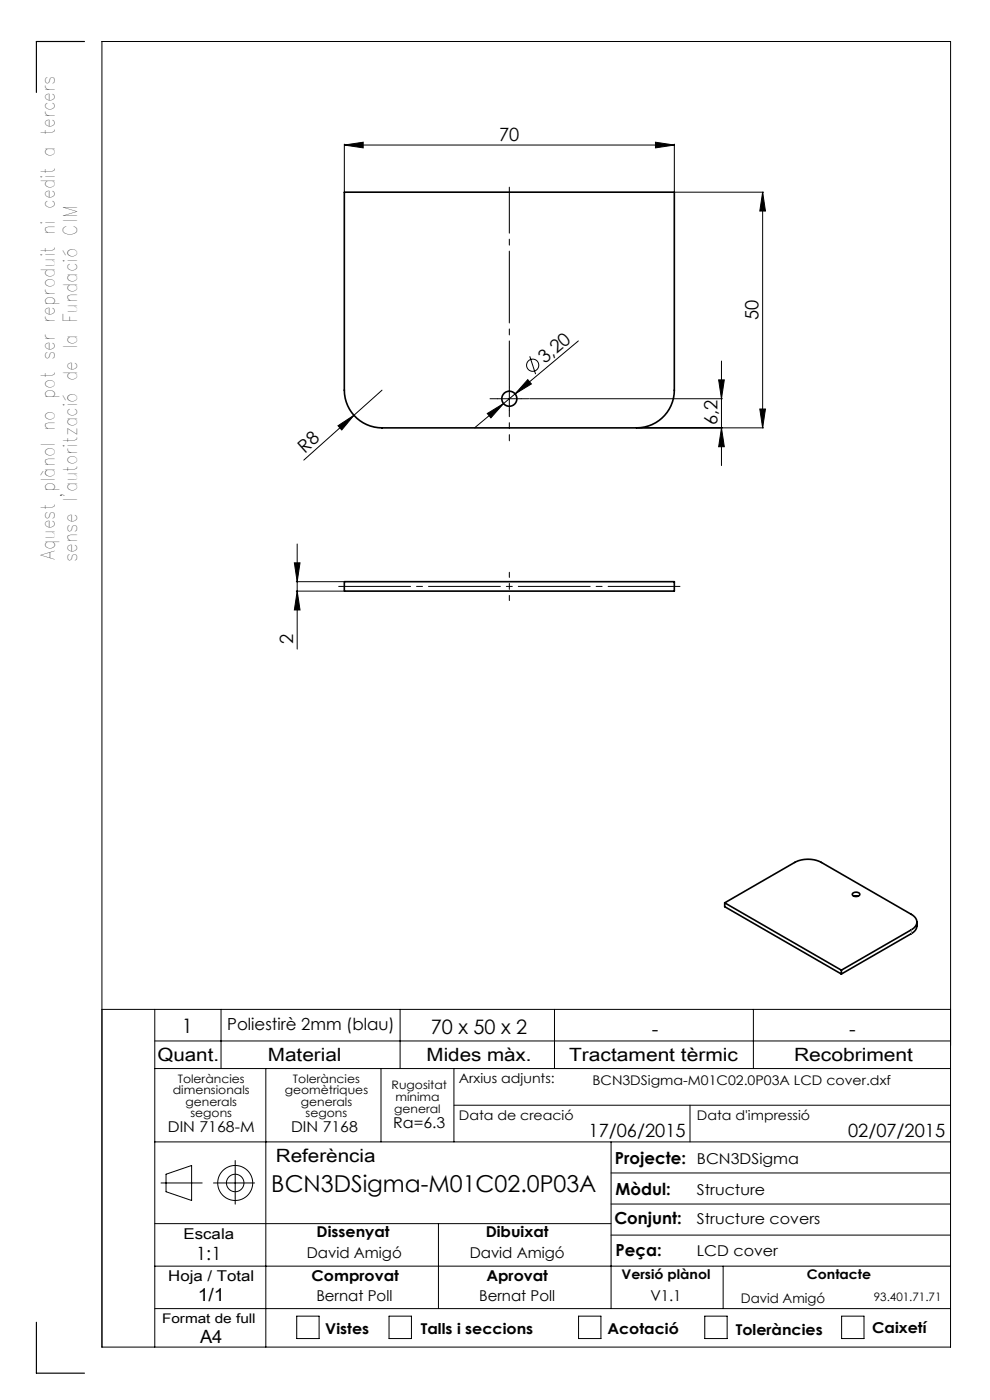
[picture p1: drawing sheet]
<svg xmlns="http://www.w3.org/2000/svg" width="210mm" height="297mm" viewBox="0 0 210 297" stroke-linecap="round" stroke-linejoin="round" font-family="sans-serif">
<g fill="none" stroke="#000" stroke-width=".21">
<path d="M21.6 8.8h180v277h-180zM73 30.8l4-.6v1.2zM73 30.6v10M73 30.8h70M139 30.2l4 .6-4 .6zM143 30.6v10M143.2 40.8h18.8M161.8 40.8v50M161.8 40.8l.6 4h-1.2zM112.4 75.6l1.2 3.8M122.7 72.3l-22 18.5M153 76.6v22.2"/>
<path d="M71.7 90.3l3.4-2.2-2.6 3.1zM81 82.8l-16.6 14.8M103.4 87.7l3.4-2.1-2.7 3zM105.5 84.6h5M108 82.1v5M111.9 80.5l.8 1-3.4 2.1zM112.3 84.6h40.9M135.2 90.8h26.8M152.4 80.6h1.2l-.6 4zM153 90.8l.6 4h-1.2zM161.2 86.8h1.2l-.6 4zM62.4 119.4h1.2l-.6 4z"/>
<path d="M63 115.4v22.3M62.8 123.4h10M62.8 125.4h10M63 125.4l.6 4h-1.2zM21.6 214.1h180M32.8 214.1v71.7M46.9 214.1v12.6M84.9 214.1v12.6M117.6 214.1v12.6M159.8 214.1v12.6M32.8 220.8h168.8M32.8 226.7h168.8"/>
<path d="M56.4 226.7v59.1M80.8 226.7v15.5M96.3 234.5h105.3M96.3 226.7v15.5M146.4 234.5v7.7M32.8 242.2h168.8M32.8 259.6h96.8M34.2 251h8.7M35.2 249.1l5.4-1.9v7.5l-5.4-1.9zM45.3 251h8.7M49.9 246.2v9.3M93 259.6v18"/>
<path d="M129.6 255.4h72M129.6 248.8h72M129.6 242.2v35.4M32.8 268.6h168.8M62.9 279.2h4.8v4.8h-4.8zM82.5 279.2h4.8v4.8h-4.8zM122.7 279.2h4.8v4.8h-4.8zM129.6 262h72M149.5 279.2h4.7v4.8h-4.7zM153.4 268.6v9M178.5 279.2h4.8v4.8h-4.8zM201.6 277.6h-168.8"/>
<circle cx="113" cy="77.5" r="1.29"/>
<circle cx="49.9" cy="251" r="3.7"/>
<circle cx="49.9" cy="251" r="1.86"/>
</g>
<path d="M108 82.1v-42.4" fill="none" stroke="#000" stroke-width=".21" stroke-dasharray="15.2 1.3 1.3 1.3" stroke-dashoffset="5.5"/>
<path d="M105.5 84.6h-1.6M110.5 84.6h1.6" fill="none" stroke="#000" stroke-width=".21" stroke-dasharray="15.2 1.3 1.3 1.3"/>
<path d="M108 87.1v6.4" fill="none" stroke="#000" stroke-width=".21" stroke-dasharray="15.2 1.3 1.3 1.3" stroke-dashoffset="13.9"/>
<path d="M108 121.4v6" fill="none" stroke="#000" stroke-width=".21" stroke-dasharray="15.2 1.3 1.3 1.3" stroke-dashoffset="14.1"/>
<path d="M71 124.4h74" fill="none" stroke="#000" stroke-width=".21" stroke-dasharray="15.2 1.3 1.3 1.3" stroke-dashoffset="-.8"/>
<path d="M17.9 8.8h-10.2v10.8M7.7 280.5v10.8h10.2" fill="none" stroke="#000" stroke-width=".25"/>
<g fill="#000">
<path d="M71.7 90.3l3.4-2.2-2.6 3.1z"/>
<path d="M73 30.8l4-.6v1.2zM139 30.2l4 .6-4 .6z"/>
<path d="M161.8 40.8l.6 4h-1.2zM161.2 86.8h1.2l-.6 4zM152.4 80.6h1.2l-.6 4zM153 90.8l.6 4h-1.2zM62.4 119.4h1.2l-.6 4zM63 125.4l.6 4h-1.2z"/>
<path d="M103.4 87.7l.7 .9 2.7-3zM111.9 80.5l-2.6 3.1 3.4-2.1z"/>
</g>
<g fill="none" stroke="#000" stroke-width=".35">
<path d="M73 40.8h70v42a8 8 0 0 1-8 8h-54a8 8 0 0 1-8-8zM73 123.4h70v2h-70zM153.7 191.5l14.9-8.5a6.3 6.3 0 0 1 5.6 0l19.1 11a1.72 1.72 0 0 1 1.2 1.6 1.72 1.72 0 0 1-1.2 1.6l-14.8 8.6M153.7 191.5v.8l24.8 14.3M153.7 191.5l24.8 14.3M180.9 189.5a.85 .85 0 0 1 1.5 .3 .93 .93 0 0 1-1.6-.1zM181.2 190.1h.8M194.5 195.6v.8a1.98 1.98 0 0 1-1.2 1.7l-14.8 8.5M178.5 205.8v.8"/>
<circle cx="108" cy="84.6" r="1.6"/>
</g>
<path d="M193.3 198.1v-.9" fill="none" stroke="#808080" stroke-width=".21" stroke-dasharray="6.3 1.3 1.3 1.3 1.3 1.3"/>
<text font-size="4.9" x="57.6" y="253">BCN3DSigma-M01C02.0P03A</text>
<g font-size="4.2">
<text x="38.6" y="219">1</text>
<text x="91.4" y="219.4">70 x 50 x 2</text>
<text x="138.3" y="219.7">-</text>
<text x="180.1" y="219.7">-</text>
</g>
<g font-size="4">
<text x="11.7" y="118.8" transform="rotate(-90 11.7 118.8)">Aquest plànol no pot ser reproduit ni cedit a tercers</text>
<text x="16.4" y="119.2" transform="rotate(-90 16.4 119.2)">sense l'autorització de la Fundació CIM</text>
</g>
<g font-size="3.9">
<text x="105.9" y="29.9">70</text>
<text x="160.9" y="67.9" transform="rotate(-90 160.9 67.9)">50</text>
<text x="115.6" y="77.2" transform="rotate(-40 115.6 77.2)">3,20</text>
<text x="152.2" y="90.2" transform="rotate(-90 152.2 90.2)">6,2</text>
<text x="64.7" y="96.3" transform="rotate(-42 64.7 96.3)">R8</text>
<text x="62.2" y="136.6" transform="rotate(-90 62.2 136.6)">2</text>
<text x="33.4" y="225">Quant.</text>
<text x="56.8" y="225">Material</text>
<text x="90.5" y="225">Mides màx.</text>
<text x="120.7" y="225">Tractament tèrmic</text>
<text x="168.4" y="225">Recobriment</text>
<text x="124.8" y="241.3">17/06/2015</text>
<text x="179.9" y="241.3">02/07/2015</text>
<text x="58.5" y="246.5">Referència</text>
<text x="41.6" y="267.2">1:1</text>
<text x="41.9" y="276.1">1/1</text>
<text x="42.4" y="284.9">A4</text>
</g>
<g font-size="3.5">
<text x="48.2" y="218.6">Poliestirè 2mm (blau)</text>
<text x="130.5" y="246.8">Projecte:</text>
<text x="130.6" y="253.4">Mòdul:</text>
<text x="130.3" y="259.8">Conjunt:</text>
<text x="130.6" y="266.4">Peça:</text>
</g>
<g font-size="3.2">
<text x="83.4" y="239.3">Ra=6.3</text>
<text x="35.6" y="240.1">DIN 7168-M</text>
<text x="61.7" y="240.1">DIN 7168</text>
<text x="147.8" y="246.8">BCN3DSigma</text>
<text x="147.8" y="253.4">Structure</text>
<text x="38.9" y="262.9">Escala</text>
<text x="67.2" y="262.5">Dissenyat</text>
<text x="103" y="262.5">Dibuixat</text>
<text x="147.8" y="259.8">Structure covers</text>
<text x="65.1" y="266.8">David Amigó</text>
<text x="99.6" y="266.8">David Amigó</text>
<text x="147.8" y="266.4">LCD cover</text>
<text x="35.7" y="271.7">Hoja / Total</text>
<text x="66.1" y="271.7">Comprovat</text>
<text x="103.2" y="271.7">Aprovat</text>
<text x="67.1" y="276.1">Bernat Poll</text>
<text x="101.6" y="276.1">Bernat Poll</text>
<text x="138" y="276.1">V1.1</text>
<text x="69" y="283.1">Vistes</text>
<text x="89.3" y="283.1">Talls i seccions</text>
<text x="128.8" y="283.1">Acotació</text>
<text x="156.1" y="283.2">Toleràncies</text>
<text x="185" y="282.8">Caixetí</text>
</g>
<g font-size="2.8">
<text x="97.3" y="229.6">Arxius adjunts:</text>
<text x="125.7" y="230.2">BCN3DSigma-M01C02.0P03A LCD cover.dxf</text>
<text x="97.3" y="237.7">Data de creació</text>
<text x="147.8" y="237.7">Data d'impressió</text>
<text x="131.8" y="271.4">Versió plànol</text>
<text x="171.2" y="271.4">Contacte</text>
<text x="34.4" y="280.7">Format de full</text>
<text x="157.1" y="276.3">David Amigó</text>
</g>
<g font-size="2.5">
<text x="36.7" y="232.1">dimensionals</text>
<text x="37.7" y="229.6">Toleràncies</text>
<text x="60.4" y="232.1">geomètriques</text>
<text x="62.1" y="229.6">Toleràncies</text>
<text x="83.1" y="231">Rugositat</text>
<text x="83.9" y="233.5">mínima</text>
<text x="39.4" y="234.6">generals</text>
<text x="40.4" y="237.1">segons</text>
<text x="63.8" y="234.6">generals</text>
<text x="64.8" y="237.1">segons</text>
<text x="83.6" y="236.2">general</text>
<text x="185.4" y="276.1">93.401.71.71</text>
</g>
</svg>
